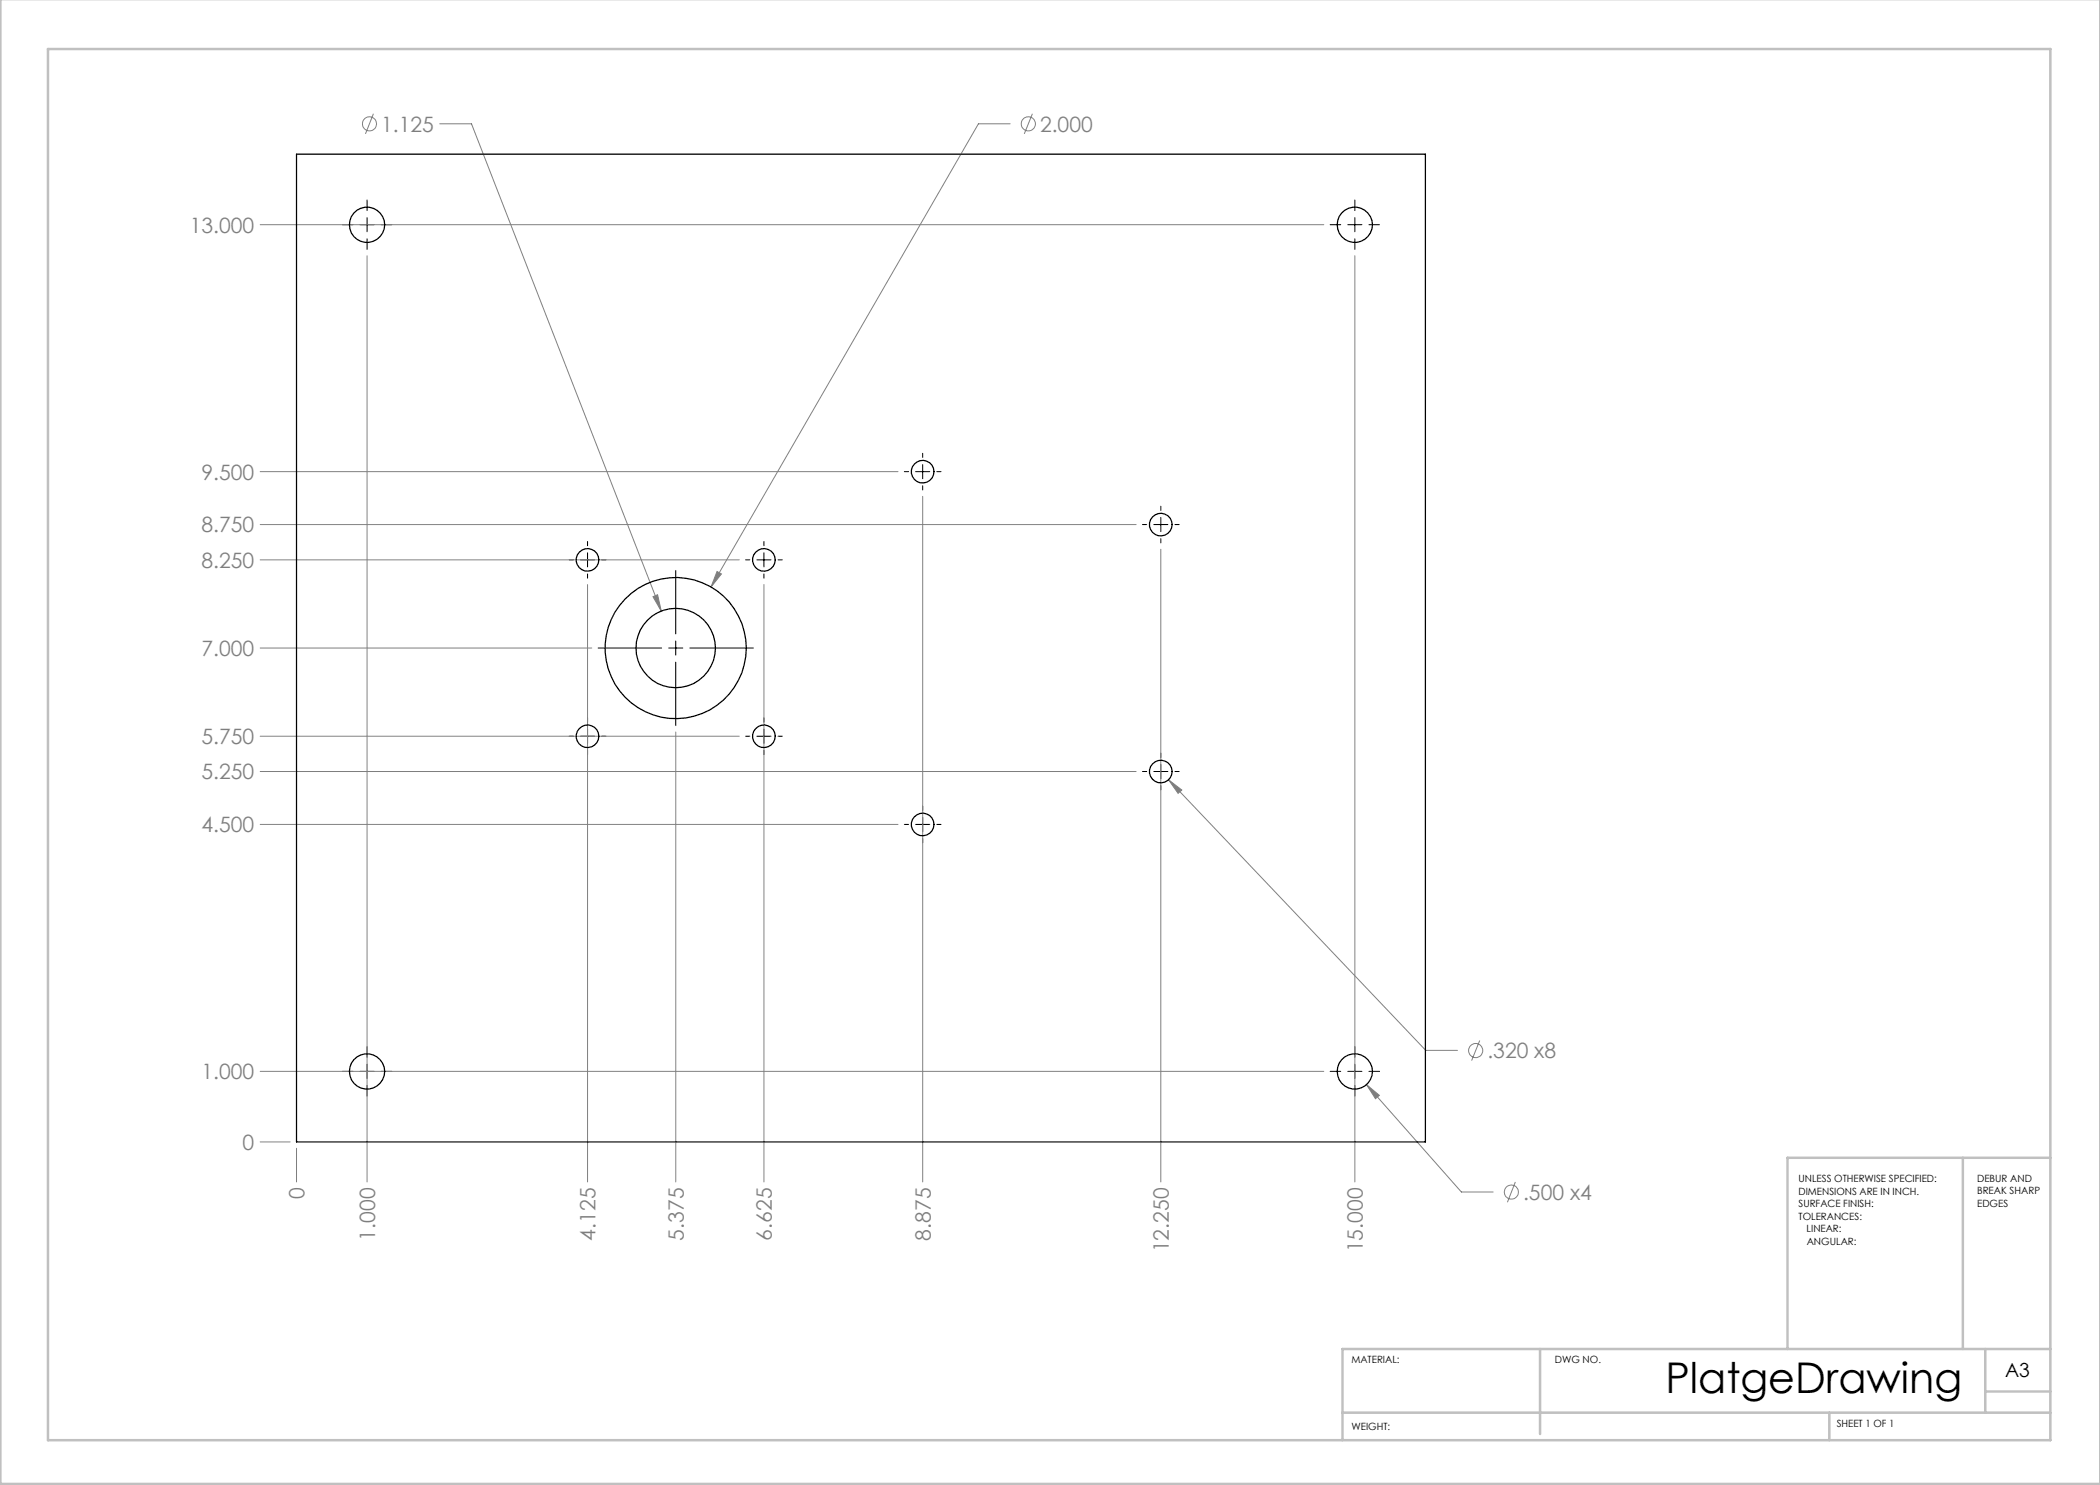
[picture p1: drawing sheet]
<svg xmlns="http://www.w3.org/2000/svg" width="420mm" height="297mm" viewBox="0 0 420 297" stroke-linecap="round" stroke-linejoin="round" font-family="sans-serif">
<g fill="none" stroke="#808080" stroke-width=".2">
<path d="M74.7 22.8l-1.6 4M87.9 24.8h6.4l38 97.4M202 24.8h-6.3l-53.5 92.6M206.5 22.8l-1.6 4M52 44.9h212.8M73.4 51.1v185.3M271 51.1v185.3M52 94.3h127.6M184.5 99.3v137.1M52 112h95.8M52 104.9h175.2M117.5 116.9v119.5"/>
<path d="M130.6 119.3l.9-.3 .8 3.2zM143.4 114.3l.9 .5-2.1 2.6zM152.8 116.9v119.5M232.2 109.9v126.5M52 129.6h66.4M52 154.3h175.2M52 147.2h95.8M135.1 146.4v90M233.7 156l2.7 2-.8 .7zM233.7 156l51.5 54.1h6.3M52 164.9h127.6M52 214.3h212.8"/>
<path d="M273.3 216.9l2.6 2.2-.8 .6zM273.3 216.9l19 21.5h6.3M295.9 208.1l-1.6 4M52 228.4h6M59.3 229.7v6.7M303.1 236.4l-1.6 4"/>
<circle cx="73.9" cy="24.8" r="1.41"/>
<circle cx="205.7" cy="24.8" r="1.41"/>
<circle cx="295.1" cy="210.1" r="1.41"/>
<circle cx="302.3" cy="238.4" r="1.4"/>
</g>
<g fill="none" stroke="#000" stroke-width=".2">
<path d="M68.5 44.9h2.1M72 44.9h2.8M73.4 40v2.1M73.4 43.5v2.9M73.4 47.8v2.1M76.2 44.9h2.2M266 44.9h2.1M269.6 44.9h2.8M271 40v2.1M271 43.5v2.9M271 47.8v2.1M273.8 44.9h2.1"/>
<path d="M180.9 94.3h.8M183.1 94.3h2.8M184.5 90.7v.8M184.5 92.9v2.8M184.5 97.2v.8M187.4 94.3h.8M113.8 112h.9M116.1 112h2.8M117.5 108.3v.8M117.5 110.6v2.8M117.5 114.8v.8M120.3 112h.9"/>
<path d="M135.1 114.1v12.7M149.1 112h.9M151.4 112h2.8M152.8 108.3v.8M152.8 110.6v2.8M152.8 114.8v.8M155.6 112h.9M228.5 104.9h.8M230.8 104.9h2.8M232.2 101.2v.9M232.2 103.5v2.8M232.2 107.7v.9"/>
<path d="M235 104.9h.8M119.6 129.6h12.7M133.7 129.6h2.9M135.1 128.2v2.8M135.1 132.4v12.7M138 129.6h12.7M113.8 147.2h.9M116.1 147.2h2.8M117.5 143.6v.8M117.5 145.8v2.9M117.5 150.1v.8M120.3 147.2h.9"/>
<path d="M149.1 147.2h.9M151.4 147.2h2.8M152.8 143.6v.8M152.8 145.8v2.9M152.8 150.1v.8M155.6 147.2h.9M228.5 154.3h.8M230.8 154.3h2.8M232.2 150.6v.9M232.2 152.9v2.8M232.2 157.1v.9M235 154.3h.8"/>
<path d="M180.9 164.9h.8M183.1 164.9h2.8M184.5 161.2v.9M184.5 163.5v2.8M184.5 167.7v.9M187.4 164.9h.8M68.5 214.3h2.1M72 214.3h2.8M73.4 209.3v2.2M73.4 212.9v2.8M73.4 217.1v2.1M76.2 214.3h2.2"/>
<path d="M266 214.3h2.1M269.6 214.3h2.8M271 209.3v2.2M271 212.9v2.8M271 217.1v2.1M273.8 214.3h2.1"/>
</g>
<path d="M.1 -.1v296.9h419.9M9.6 9.8h400.5v278.2h-400.5zM392.6 231.6v38.2M410.1 231.6h-52.6v38.2M308 269.8v17M397.1 269.8v12.7M397.1 278.3h13M410.1 269.8h-141.6v18.2M268.5 282.5h141.6M365.9 282.5v5.5" fill="none" stroke="#c0c0c0" stroke-width=".5"/>
<path d="M273.3 216.9l1.8 2.8 .8-.6zM233.7 156l1.9 2.7 .8-.7zM143.4 114.3l-1.2 3.1 2.1-2.6zM130.6 119.3l1.7 2.9-.8-3.2z" fill="#808080"/>
<g fill="none" stroke="#000" stroke-width=".25">
<path d="M59.3 30.8h225.8v197.6h-225.8z"/>
<circle cx="73.4" cy="45" r="3.5"/>
<circle cx="271" cy="45" r="3.5"/>
<circle cx="184.5" cy="94.3" r="2.26"/>
<circle cx="117.5" cy="112" r="2.26"/>
<circle cx="152.8" cy="112" r="2.26"/>
<circle cx="232.2" cy="104.9" r="2.26"/>
<circle cx="135.1" cy="129.6" r="8"/>
<circle cx="135.1" cy="129.6" r="14.1"/>
<circle cx="117.5" cy="147.3" r="2.26"/>
<circle cx="152.8" cy="147.3" r="2.26"/>
<circle cx="232.2" cy="154.3" r="2.26"/>
<circle cx="184.5" cy="164.9" r="2.26"/>
<circle cx="73.4" cy="214.3" r="3.5"/>
<circle cx="271" cy="214.3" r="3.5"/>
</g>
<text font-size="8.5" x="333.1" y="278.5">PlatgeDrawing</text>
<g font-size="4.2" fill="#808080">
<text x="76.2" y="26.3">1.125</text>
<text x="208" y="26.3">2.000</text>
<text x="38" y="46.5">13.000</text>
<text x="40.3" y="95.9">9.500</text>
<text x="40.3" y="106.5">8.750</text>
<text x="40.3" y="113.6">8.250</text>
<text x="40.3" y="131.2">7.000</text>
<text x="40.3" y="148.8">5.750</text>
<text x="40.3" y="155.9">5.250</text>
<text x="40.3" y="166.5">4.500</text>
<text x="40.3" y="215.9">1.000</text>
<text x="297.5" y="211.6">.320 x8</text>
<text x="48.5" y="230">0</text>
<text x="60.9" y="239.9" transform="rotate(-90 60.9 239.9)">0</text>
<text x="304.6" y="240">.500 x4</text>
<text x="75" y="248.1" transform="rotate(-90 75 248.1)">1.000</text>
<text x="119.1" y="248.1" transform="rotate(-90 119.1 248.1)">4.125</text>
<text x="136.8" y="248.1" transform="rotate(-90 136.8 248.1)">5.375</text>
<text x="154.4" y="248.1" transform="rotate(-90 154.4 248.1)">6.625</text>
<text x="186.1" y="248.1" transform="rotate(-90 186.1 248.1)">8.875</text>
<text x="233.8" y="250.5" transform="rotate(-90 233.8 250.5)">12.250</text>
<text x="272.6" y="250.5" transform="rotate(-90 272.6 250.5)">15.000</text>
</g>
<text font-size="3.9" x="401" y="275.4">A3</text>
<g font-size="2">
<text x="359.7" y="236.4">UNLESS OTHERWISE SPECIFIED:</text>
<text x="359.7" y="238.9">DIMENSIONS ARE IN INCH.</text>
<text x="395.4" y="236.4">DEBUR AND</text>
<text x="395.4" y="238.9">BREAK SHARP</text>
<text x="359.7" y="241.4">SURFACE FINISH:</text>
<text x="359.7" y="243.9">TOLERANCES:</text>
<text x="395.4" y="241.4">EDGES</text>
<text x="361.3" y="246.4">LINEAR:</text>
<text x="361.3" y="248.9">ANGULAR:</text>
<text x="270.3" y="272.7">MATERIAL:</text>
<text x="310.9" y="272.7">DWG NO.</text>
<text x="270.3" y="286">WEIGHT:</text>
<text x="367.4" y="285.4">SHEET 1 OF 1</text>
</g>
</svg>
